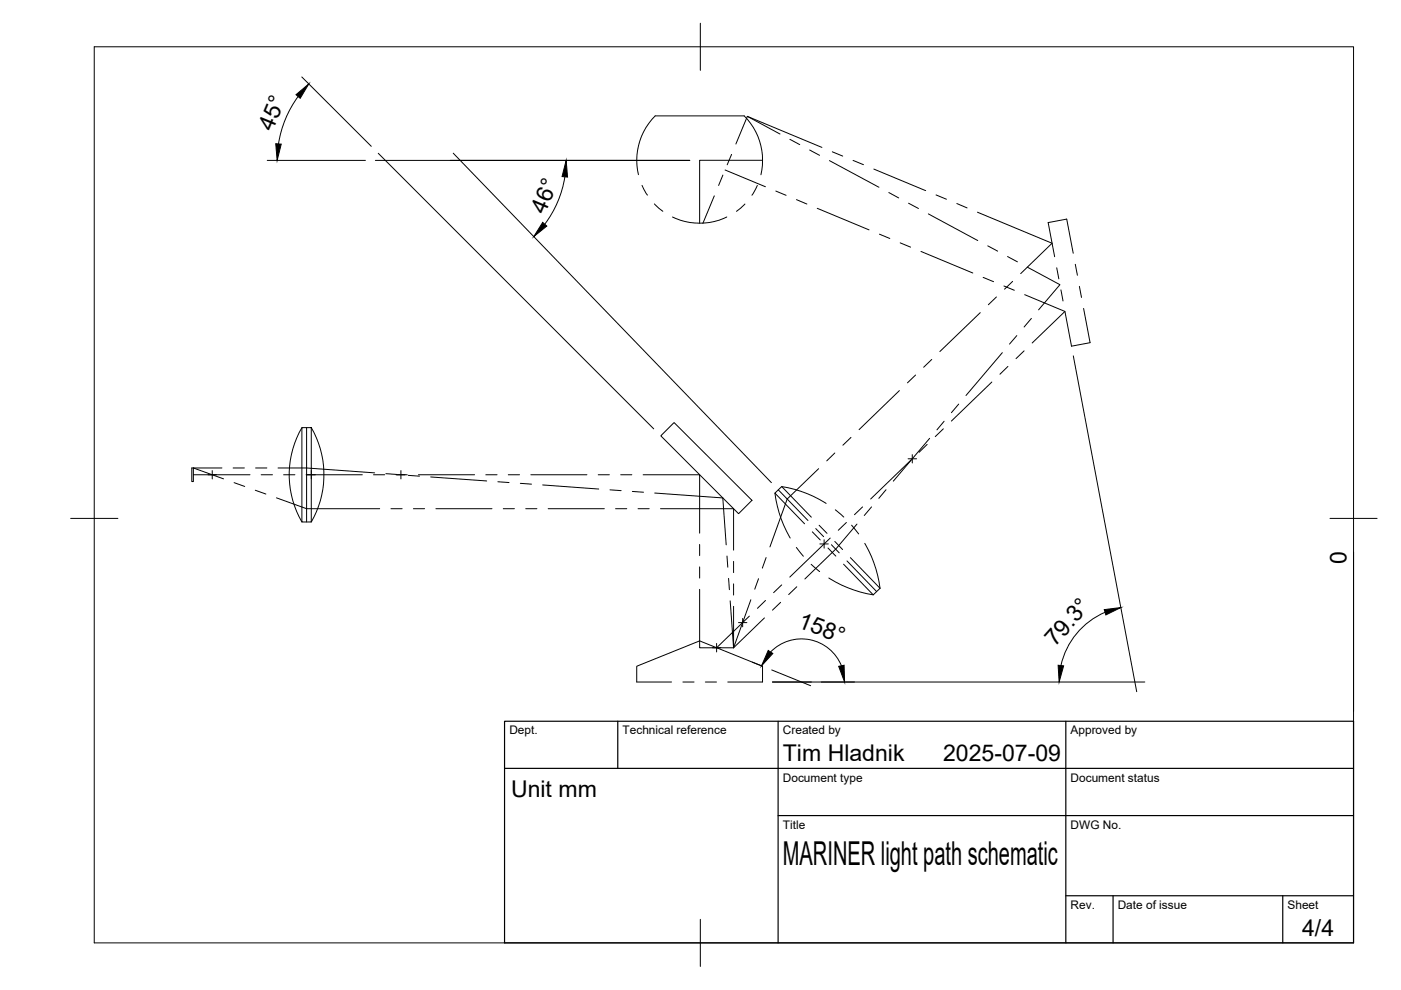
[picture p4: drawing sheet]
<svg xmlns="http://www.w3.org/2000/svg" width="297mm" height="210mm" viewBox="0 0 297 210" stroke-linecap="round" stroke-linejoin="round" font-family="sans-serif">
<!-- layer: Reference -->
<g fill="none" stroke="#000" stroke-width=".21">
<path d="M135.4 37a13.3 13.3 0 0 1 3.5-12.4h18.9a13.3 13.3 0 0 1 3.5 12.5M136.1 39.3l1.2 2.1M153.3 37.1l-.9 2.2M153.7 36l8.6 3.6M155.1 32.7l-.9 2.2M158.5 24.7l-2.5 5.8M158.5 24.7l6.9 3.7M158.5 24.7l15.8 6.6M160.6 39.3l-1.2 2.1M161.7 34h-13.4v13.3M167.5 29.5l2.1 1.2M171.7 31.8l2.1 1.1"/>
<path d="M175.9 34.1l10.5 5.6M176.5 32.2l2.2 .9M180.9 34l2.2 .9M185.3 35.8l11 4.6M138.7 43.2l1.8 1.6M142.6 46a13.3 13.3 0 0 0 11.5 0M151.4 41.5l-2.4 5.9M157.9 43.3l-1.8 1.5M164.5 40.5l2.2 .9M168.9 42.3l2.2 1M173.3 44.2l11 4.5M186.5 49.6l2.2 1"/>
<path d="M188.4 40.8l2.1 1.2M190.9 51.5l2.2 .9M192.6 43.1l2.1 1.1M195.3 53.3l10.9 4.6M196.8 45.4l10.5 5.6M198.5 41.3l2.2 .9M202.9 43.2l2.1 .9M207.2 45l15.9 6.6-6.7 6.4M208.4 58.8l2.3 .9M209.4 52.1l2.1 1.1M213.6 54.4l2.1 1.1M214.7 59.7l-1.7 1.6"/>
<path d="M217.8 56.6l6.9 3.8-4.5 5.3M224 56.8l.5 2.3M227.5 53.7l-1.3-7.2-4 .7 1.4 7.2M228 56l.4 2.4M194.1 79.5l-1.7 1.7M197.5 76.2l-1.7 1.7M207.8 66.3l-8.5 8.2M211.3 63l-1.8 1.6M212.5 74.8l-7.7 9.1M212.9 60.6l2.2 .9M213.7 77.7l-1.7 1.6M215.6 71.2l-1.6 1.8"/>
<path d="M217.1 74.4l-1.7 1.6M217.3 62.5l8.5 3.5-7 6.7M218.7 67.5l-1.6 1.8M224.9 61.5l.5 2.3M228.9 60.7l.4 2.4M229.7 65.4l1.4 7.3-3.9 .7-1.4-7.3M45 99.8v1.8M47.1 99.2h-6.4v2.9h.3v-2.9l6.4 2.3M49.4 99.2h2.4M54.2 99.2h2.4M58.9 99.2h6.1l14.4 1.1M64 90.7h2v20h-2z"/>
<path d="M64 90.7a19.9 19.9 0 0 0 0 20M65 90.7v20M66 90.7a20 20 0 0 1 0 20M66 99.8v1.8M85 99.8v1.8M140.1 92.4l2.8-2.8 16.5 16.5-2.8 2.8zM173.6 99.4l-6.7 6.4-3.7 10.2M177 96l-1.7 1.7M180.4 92.7l-1.7 1.7M190.7 82.8l-8.6 8.3M192.5 97.3h1.8M193.1 97.6l-8.5 8.2"/>
<path d="M193.4 96.4v1.8M196.6 94.2l-1.7 1.7M197.1 92.9l-7.7 9.1M200 90.9l-1.7 1.7M200.2 89.3l-1.6 1.8M203.3 85.7l-1.6 1.8M210.3 81l-8.6 8.3M41 100.7h12M49.6 102.3l2.3 .8M54.1 103.9l2.3 .8M55.4 100.7h2.4M58.6 105.6l6.4 2.3h15.5"/>
<path d="M60.1 100.7h2.4M64.9 100.7h11.9M79.2 100.7h2.4M81.8 100.4l2.4 .2M82.9 107.9h2.4M83.9 100.7h2.4M86.6 100.8l2.3 .2M87.7 107.9h2.3M88.7 100.7h11.9M91.3 101.1l11.9 .9M92.4 107.9h11.9M103 100.7h2.4"/>
<path d="M105.6 102.1l2.3 .2M106.7 107.9h2.4M107.8 100.7h2.4M110.3 102.5l2.4 .2M111.5 107.9h2.3M112.5 100.7h11.9M115.1 102.8l11.8 .9M116.2 107.9h11.9M126.8 100.7h2.4M129.3 103.9l2.4 .1M130.5 107.9h2.4M131.6 100.7h2.4"/>
<path d="M134.1 104.2l2.3 .2M135.3 107.9h2.3M136.4 100.7h11.9v12.3M138.8 104.5l14.4 1.1 .8 9.9M140 107.9h15.5v8.7M148.3 115.4v2.4M154.1 117.9l.2 2.4M155.5 119v2.4M162.4 118.2l-.8 2.3M164.3 104.6a25.2 25.2 0 0 0 3.2 9.5M165 103.9l6.3 6.5M165.7 103.2a24.8 24.8 0 0 1 9.5 3.5"/>
<path d="M168.8 116.1l1.5 1.8M172 119.6l1.8 1.6M172 109.7l-6.3-6.5-1.4 1.4 6.3 6.5M172.2 112.8l1.7 1.7M173 112.1l1.6 1.7M173.7 111.4l1.6 1.7M173.8 115.3h1.8M174.7 114.4v1.8M175.6 116.2l1.6 1.7M176 114.1l-8.6 8.3M176.3 115.5l1.6 1.7M177 114.8l1.6 1.7"/>
<path d="M177.1 108.1l1.8 1.5M178.9 119.6l6.2 6.5 1.5-1.4M179.5 110.8l-1.8 1.6M179.6 118.9l6.3 6.5M180.3 118.2l6.3 6.5M180.6 111.4l1.5 1.8M181.7 111.1l-4.5 5.3-6.6 6.4M182.9 107.5l-1.7 1.6M183.3 115.2a25.2 25.2 0 0 1 3.3 9.5M184.8 107.5l-1.6 1.8M187.9 103.8l-1.6 1.9M148.3 125v12.3h7.2"/>
<path d="M148.3 120.2v2.4M151 137.3h1.8M151.9 136.4v1.8M154.5 122.6l.1 2.4M154.8 127.4l.7 9.9M155.5 123.8v2.4M155.5 128.6v8.7M156.6 132h1.7M157.5 131.1v1.8M158.9 130.6l-7 6.7M159.2 127.2l-3.7 10.1M160.8 122.7l-.8 2.2"/>
<path d="M162.1 131l-6.6 6.3M162.3 127.3l-1.7 1.7M165.5 127.7l-1.7 1.7M165.7 124l-1.7 1.7M168.9 124.4l-1.7 1.7M175.7 122.5a25.2 25.2 0 0 0 9.4 3.6M142.4 144.6h-7.4v-3.3l13.3-5.4 13.4 5.4v3.3h-7.4M144.8 144.6h2.4M149.5 144.6h2.4"/>
</g>
<!-- layer: BORDER -->
<path d="M20 9.9h267v190h-267zM148.5 4.9v10M15 109.9h10M282 109.9h10M148.5 194.9v10" fill="none" stroke="#000" stroke-width=".21"/>
<!-- layer: TITLEBLOCK -->
<path d="M107 152.9h180v47h-180zM131 152.9v10M165 152.9v47M226 152.9v47M107 162.9h180M165 172.9h122M226 189.9h61M236 189.9v10M272 189.9v10" fill="none" stroke="#000" stroke-width=".25"/>
<!-- layer: FD_Dimensions -->
<path d="M64 16.3l14.7 14.7M56.7 34h20.8M63.2 20.5a22.9 22.9 0 0 0-4.2 10M119.8 37.5a22.5 22.5 0 0 1-4.3 10M287 117v33.8M163.4 138.2a9.1 9.1 0 0 1 15 3M234.3 129.8a16.1 16.1 0 0 0-9.4 11.3M159.5 140.4l2.2 .9M174.1 144.6h7.1" fill="none" stroke="#000" stroke-width=".21"/>
<!-- layer: Edge Extensions -->
<path d="M79.6 34h66.6M80.2 32.5l58.4 58.4M96.1 32.5l67.5 69.8M227.6 75.5l13.4 71.2M163.6 142l8.3 3.4M163.8 144.6h78.9" fill="none" stroke="#000" stroke-width=".21"/>
<!-- layer: FD_Dimensions -->
<path d="M58.5 30.5l1.1 .1-.8 3.4zM62.8 20.1l2.7-2.3-1.9 3zM120 34l.3 3.5-1.1-.1zM115.1 47.2l.8 .7-2.7 2.3zM162.9 137.9l1 .6-2.4 2.7zM234.1 129.3l3.5-.5-3.1 1.6zM177.8 141.3l1.2-.3 .1 3.6zM224.3 141l1.2 .2-.9 3.4z" fill="#000" stroke="#000" stroke-width=".21"/>
<text font-size="7" x="166" y="183.4">MARINER light path schematic</text>
<g font-size="4.9">
<text x="57.8" y="28" transform="rotate(-67 57.8 28)">45°</text>
<text x="115.5" y="45.5" transform="rotate(-67 115.5 45.5)">46°</text>
<text x="285.5" y="119.5" transform="rotate(-90 285.5 119.5)">0</text>
<text x="169" y="132.9" transform="rotate(21 169 132.9)">158°</text>
<text x="223.7" y="137.2" transform="rotate(-48 223.7 137.2)">79.3°</text>
<text x="166" y="161.4">Tim Hladnik</text>
<text x="200" y="161.4">2025-07-09</text>
<text x="108.4" y="168.9">Unit mm</text>
<text x="276.1" y="198.6">4/4</text>
</g>
<g font-size="2.5">
<text x="108" y="155.7">Dept.</text>
<text x="132" y="155.7">Technical reference</text>
<text x="166" y="155.7">Created by</text>
<text x="227" y="155.7">Approved by</text>
<text x="166" y="165.7">Document type</text>
<text x="227" y="165.7">Document status</text>
<text x="166" y="175.7">Title</text>
<text x="227" y="175.7">DWG No.</text>
<text x="227" y="192.7">Rev.</text>
<text x="237" y="192.7">Date of issue</text>
<text x="273" y="192.7">Sheet</text>
</g>
</svg>
